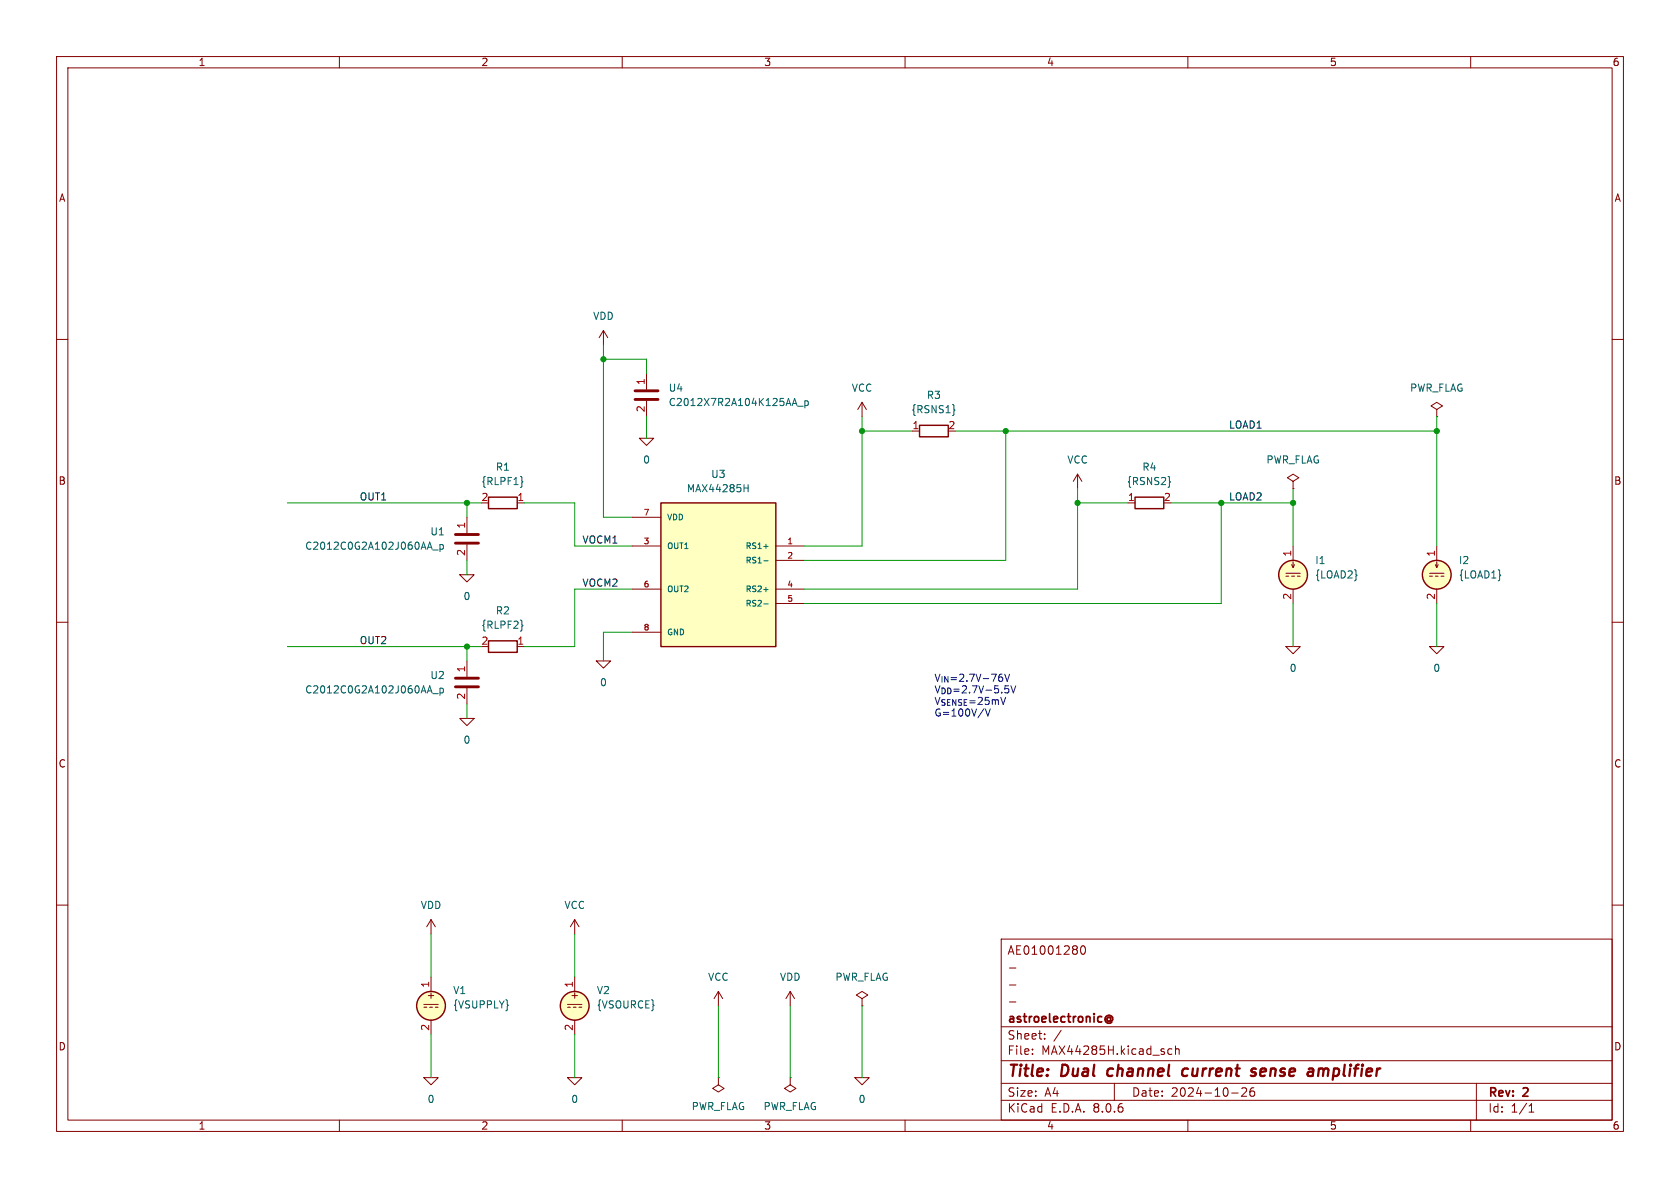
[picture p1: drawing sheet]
<svg xmlns="http://www.w3.org/2000/svg" width="297mm" height="210mm" viewBox="0 0 297 210" stroke-linecap="round" stroke-linejoin="round" font-family="sans-serif">
<g fill="none" stroke="#840000" stroke-width=".18">
<path d="M10 10h277v190h-277zM12 12h273v186h-273zM60 10v2M110 10v2M160 10v2M210 10v2M260 10v2M10 60h2M285 60h2M152.4 71.1l-.8 1.3M152.4 71.1v2.6M152.4 71.1l.8 1.3"/>
<path d="M161.3 76.2h1.3M82.5 91.4v2.8M82.5 96.3v2.8M91.4 88.9h1.3M253.7 99.8l.3 .5 .3-.5M254 96.5v2.6M254 99.3v1M10 110h2M91.4 114.3h1.3M105.4 116.8h2.5l-1.2 1.3zM227.3 114.3h2.6l-1.3 1.3zM252.7 114.3h2.6l-1.3 1.3z"/>
<path d="M252.7 101.3h2.6M252.7 101.9h.5M253.7 101.9h.6M254 104.1v2.6M254.8 101.9h.5M285 110h2M81.3 127h2.5l-1.3 1.3zM10 160h2M285 160h2M74.9 177.5h2.6M74.9 178.1h.5M75.9 178.1h.6"/>
<path d="M76.2 162.6l-.8 1.2M76.2 162.6v2.5M76.2 172.7v2.6M76.2 162.6l.8 1.2M77 178.1h.5M100.3 177.5h2.6M100.3 178.1h.5M101.3 178.1h.6M101.6 162.6l-.8 1.2M101.6 162.6v2.5M101.6 172.7v2.6M101.6 162.6l.8 1.2"/>
<path d="M102.4 178.1h.5M127 175.3l-.8 1.2M127 175.3v2.5M127 175.3l.8 1.2M177 166h108v32h-108zM178.5 177.1h1.1M178.5 174.1h1.1M178.5 171.1h1.1M191.2 167.3l.2-.1a.81 .81 0 0 1 .6 .6 .81 .81 0 0 1-.3 .8l-.2 .1a.81 .81 0 0 1-.3-1.4zM60 198v2M74.9 190.5h2.6l-1.3 1.3zM76.2 180.3v2.6"/>
<path d="M100.3 190.5h2.6l-1.3 1.3zM101.6 180.3v2.6M110 198v2M127 190.5v1.3l1 .6-1 .6-1-.6 1-.6M127 190.5h.1M160 198v2M177 194.5h108M177 191.5h108M177 187.5h108M177 181.5h108M182.5 186.3v.1M182.5 185.5v.1"/>
<path d="M184.7 183.6v.1M184.7 182.8v.1M187.6 182.1l-1.3 2M197 191.5v3M207.2 185.5l-.5-.1-.2 .3v.4l.1 .2h.6M207.8 185.5l.2-.1 .4 .1 .1 .9M207.8 184.9v1.5M210 198v2M217.7 193.2h1.2M219.5 192.4l.6-.1 .2 .1 .1 .3-.9 1.1h.9M221.7 192.3a.59 .59 0 0 0-.7 .6v.6l.1 .2 .4 .1 .2-.1 .1-.5-.1-.3h-.5l-.2 .3M260 198v2"/>
<path d="M261 191.5v6.5M270.3 196.6h.9M270.3 195.5l.4-.4v1.5"/>
</g>
<path d="M195.9 189.1l-.2 .7 .4 .4M210 189a.66 .66 0 0 0-1 .3v.5l.1 .3 .2 .1 .6-.1M221.4 189l.2-.1 .4 .1M221.5 189.5l.4 .1 .1 .3-.3 .3h-.4M223 189l-.2 .9 .2 .3M223.8 189.4l-1 .1M233.2 188.9l-.2 1.3M233.8 188.9l-.6 .2" fill="none" stroke="#840000" stroke-width=".4"/>
<path d="M195.6 179.7a.61 .61 0 0 1 .9-.1 .61 .61 0 0 1 0 .9l-.2-.1M196.3 180a.36 .36 0 0 0-.5-.1 .36 .36 0 0 0 0 .6 .36 .36 0 0 0 .5-.1M196.3 179.8v.6M195.6 180.7a.69 .69 0 0 0 1 0" fill="none" stroke="#840000" stroke-width=".3"/>
<g fill="#ffffc2" stroke="#ffffc2" stroke-width=".18">
<circle cx="254" cy="101.6" r="2.54"/>
<circle cx="76.2" cy="177.8" r="2.54"/>
<circle cx="101.6" cy="177.8" r="2.54"/>
</g>
<g fill="none" stroke="#840000" stroke-width=".25">
<path d="M162.6 75.2h5v2h-5zM86.4 87.9h5v2h-5zM86.4 113.3h5v2h-5z"/>
<circle cx="254" cy="101.6" r="2.54"/>
<circle cx="76.2" cy="177.8" r="2.54"/>
<circle cx="101.6" cy="177.8" r="2.54"/>
</g>
<path d="M168.6 72.3l.2 .2-.2 .2M76.5 97.2h1M77.8 96.3v1.2M77.8 96.3h.3l.3 .2-.1 .5h-.5M92.2 84.3l.1 .7 .1 .2-.1 .2-.1 .7M92.2 109.7l.1 .7 .1 .2-.1 .2-.1 .7" fill="none" stroke="#006464" stroke-width=".18"/>
<path d="M80.5 96h4.1M80.5 94.5h4.1" fill="none" stroke="#840000" stroke-width=".51"/>
<path d="M116.8 88.9h20.4v25.4h-20.4z" fill="#ffffc2"/>
<g fill="none" stroke="#840000" stroke-width=".25">
<path d="M116.8 88.9h20.4v25.4h-20.4zM200.7 87.9h5v2h-5z"/>
<circle cx="228.6" cy="101.6" r="2.54"/>
</g>
<g fill="none" stroke="#840000" stroke-width=".18">
<path d="M106.7 58.4l-.8 1.3M106.7 58.4v2.6M106.7 58.4l.7 1.3M113 77.5h2.6l-1.3 1.2zM114.3 66v2.8M114.3 70.9v2.8M254 72.4l1-.6-1-.7-1 .7 1 .6v1.3M254 73.7h.1M111.8 96.5h5M111.8 91.4h5M137.2 96.5h5M137.2 99.1h5"/>
<path d="M190.5 83.8l-.8 1.3M190.5 83.8v2.6M190.5 83.8l.8 1.3M199.4 88.9h1.3M228.3 99.8l.3 .5 .3-.5M228.6 85.1l1-.6-1-.7-1 .7 1 .6v1.3M228.6 86.4h.1M228.6 96.5v2.6M228.6 99.3v1M81.3 101.6h2.5l-1.3 1.3zM82.5 116.8v2.8M111.8 104.1h5"/>
<path d="M111.8 111.8h5M137.2 104.1h5M137.2 106.7h5M227.3 101.3h2.6M227.3 101.9h.5M228.3 101.9h.6M228.6 104.1v2.6M229.4 101.9h.5M82.5 121.7v2.8M139.7 175.3l-.8 1.2M139.7 175.3v2.5M139.7 175.3l.8 1.2"/>
<path d="M152.4 176.5l1-.6-1-.6-1 .6 1 .6v1.3M152.4 177.8h.1M139.7 190.5v1.3l1 .6-1 .6-1-.6 1-.6M139.7 190.5h.1M151.1 190.5h2.6l-1.3 1.3z"/>
</g>
<g fill="none" stroke="#006464" stroke-width=".18">
<path d="M140.5 70.4l.4 1.3M141 71.8h1M142.3 70.9v1.2M142.3 70.9h.4l.2 .2-.1 .5h-.5M131.5 86.3h.8M132.3 85.7v1.2M135 96.6h.8M135 99.1h.8M206.7 85l.2 .2-.2 .2M135 104.2h.8M135 106.8h.8M76.5 122.6h1"/>
<path d="M77.8 121.7v1.2M77.8 121.7h.3l.3 .2-.1 .5h-.5"/>
</g>
<path d="M112.3 70.6h4M112.3 69.1h4M80.5 119.9h4.1M80.5 121.4h4.1" fill="none" stroke="#840000" stroke-width=".51"/>
<circle cx="228.6" cy="101.6" r="2.54" fill="#ffffc2" stroke="#ffffc2" stroke-width=".18"/>
<path d="M174 125.3l-1.1 1.6M174.2 125.3l.4 1.3 .5-1.3" fill="none" stroke="#0000c2" stroke-width=".18"/>
<g fill="none" stroke="#009600" stroke-width=".18">
<path d="M106.7 61v30.4h5.1M106.7 63.5h7.6v2.5M114.3 73.7v3.8M152.4 73.7v22.8h-10.2M152.4 76.2h8.9M168.9 76.2h85.1M177.8 76.2v22.9h-35.6M254 73.7v22.8M50.8 88.9h34.3M82.5 88.9v2.5M82.5 99.1v2.5M92.7 88.9h8.9v7.6h10.2"/>
<path d="M190.5 88.9h8.9M190.5 86.4v17.7h-48.3M207 88.9h21.6M215.9 88.9v17.8h-73.7M228.6 86.4v10.1M50.8 114.3h34.3M82.5 114.3v2.5M111.8 104.1h-10.2v10.2h-8.9M111.8 111.8h-5.1v5M228.6 106.7v7.6M254 106.7v7.6M82.5 124.5v2.5"/>
<path d="M76.2 165.1v7.6M101.6 165.1v7.6M127 177.8v12.7M139.7 177.8v12.7M152.4 177.8v12.7M76.2 182.9v7.6M101.6 182.9v7.6"/>
</g>
<g fill="#009600" stroke="#009600" stroke-width=".18">
<circle cx="228.6" cy="88.9" r=".46"/>
<circle cx="177.8" cy="76.2" r=".46"/>
<circle cx="152.4" cy="76.2" r=".46"/>
<circle cx="190.5" cy="88.9" r=".46"/>
<circle cx="254" cy="76.2" r=".46"/>
<circle cx="215.9" cy="88.9" r=".46"/>
<circle cx="106.7" cy="63.5" r=".46"/>
<circle cx="82.5" cy="88.9" r=".46"/>
<circle cx="82.5" cy="114.3" r=".46"/>
</g>
<g font-size="2.8" fill="#840000">
<text x="178" y="190.9">Title:</text>
<text x="187.7" y="190.9">Dual</text>
<text x="196.6" y="190.9">channel</text>
<text x="210.7" y="190.9">current</text>
<text x="223.7" y="190.9">sense</text>
<text x="234.5" y="190.9">amplifier</text>
</g>
<g font-size="2.1" fill="#840000">
<text x="178" y="169">AE01001280</text>
<text x="178" y="184">Sheet:</text>
<text x="178" y="181.2">astroelectronic@</text>
<text x="178" y="186.7">File:</text>
<text x="184.1" y="186.7">MAX44285H.kicad_sch</text>
<text x="178" y="196.9">KiCad</text>
<text x="178" y="194.1">Size:</text>
<text x="184.7" y="194.1">A4</text>
<text x="185.7" y="196.9">E.D.A.</text>
<text x="193.3" y="196.9">8.0.6</text>
<text x="200" y="194.1">Date:</text>
<text x="207" y="194.1">2024-10-26</text>
<text x="263" y="194.3">Rev:</text>
<text x="263" y="196.9">Id:</text>
<text x="267.1" y="196.9">1/1</text>
<text x="269.4" y="194.3">2</text>
</g>
<g font-size="1.8" fill="#840000">
<text x="35" y="11.9">1</text>
<text x="85" y="11.9">2</text>
<text x="135" y="11.9">3</text>
<text x="185" y="11.9">4</text>
<text x="235" y="11.9">5</text>
<text x="285" y="11.9">6</text>
<text x="10.3" y="35.9">A</text>
<text x="285.3" y="35.9">A</text>
<text x="10.3" y="85.9">B</text>
<text x="285.3" y="85.9">B</text>
<text x="10.3" y="135.9">C</text>
<text x="285.3" y="135.9">C</text>
<text x="75.3" y="176.8">+</text>
<text x="100.7" y="176.8">+</text>
<text x="10.3" y="185.9">D</text>
<text x="285.3" y="185.9">D</text>
<text x="35" y="199.9">1</text>
<text x="85" y="199.9">2</text>
<text x="135" y="199.9">3</text>
<text x="185" y="199.9">4</text>
<text x="235" y="199.9">5</text>
<text x="285" y="199.9">6</text>
</g>
<g font-size="1.8" fill="#006464">
<text x="104.8" y="56.7">VDD</text>
<text x="118.1" y="72">C2012X7R2A104K125AA_p</text>
<text x="118.1" y="69.4">U4</text>
<text x="150.5" y="69.4">VCC</text>
<text x="163.8" y="70.7">R3</text>
<text x="249.2" y="69.4">PWR_FLAG</text>
<text x="161" y="73.3">{RSNS1}</text>
<text x="87.6" y="83.4">R1</text>
<text x="113.6" y="82.1">0</text>
<text x="188.6" y="82.1">VCC</text>
<text x="201.9" y="83.4">R4</text>
<text x="223.8" y="82.1">PWR_FLAG</text>
<text x="85" y="86">{RLPF1}</text>
<text x="121.3" y="87.2">MAX44285H</text>
<text x="125.6" y="84.7">U3</text>
<text x="199.1" y="86">{RSNS2}</text>
<text x="76" y="94.8">U1</text>
<text x="53.9" y="97.4">C2012C0G2A102J060AA_p</text>
<text x="232.4" y="99.9">I1</text>
<text x="257.8" y="99.9">I2</text>
<text x="81.8" y="106.3">0</text>
<text x="232.4" y="102.5">{LOAD2}</text>
<text x="257.8" y="102.5">{LOAD1}</text>
<text x="85" y="111.4">{RLPF2}</text>
<text x="87.6" y="108.8">R2</text>
<text x="227.9" y="119">0</text>
<text x="253.3" y="119">0</text>
<text x="53.9" y="122.8">C2012C0G2A102J060AA_p</text>
<text x="76" y="120.2">U2</text>
<text x="106" y="121.5">0</text>
<text x="81.8" y="131.7">0</text>
<text x="74.3" y="160.9">VDD</text>
<text x="99.7" y="160.9">VCC</text>
<text x="125.1" y="173.6">VCC</text>
<text x="137.8" y="173.6">VDD</text>
<text x="147.6" y="173.6">PWR_FLAG</text>
<text x="80" y="175.9">V1</text>
<text x="80" y="178.5">{VSUPPLY}</text>
<text x="105.4" y="175.9">V2</text>
<text x="105.4" y="178.5">{VSOURCE}</text>
<text x="75.5" y="195.2">0</text>
<text x="100.9" y="195.2">0</text>
<text x="122.2" y="196.4">PWR_FLAG</text>
<text x="134.9" y="196.4">PWR_FLAG</text>
<text x="151.7" y="195.2">0</text>
</g>
<g font-size="1.8" fill="#a90000">
<text x="114" y="68.1" transform="rotate(-90 114 68.1)">1</text>
<text x="114" y="73" transform="rotate(-90 114 73)">2</text>
<text x="161.2" y="75.9">1</text>
<text x="167.6" y="75.9">2</text>
<text x="85" y="88.6">2</text>
<text x="91.4" y="88.6">1</text>
<text x="199.3" y="88.6">1</text>
<text x="205.7" y="88.6">2</text>
<text x="82.3" y="93.5" transform="rotate(-90 82.3 93.5)">1</text>
<text x="82.3" y="98.4" transform="rotate(-90 82.3 98.4)">2</text>
<text x="228.3" y="98.5" transform="rotate(-90 228.3 98.5)">1</text>
<text x="253.7" y="98.5" transform="rotate(-90 253.7 98.5)">1</text>
<text x="228.3" y="106.1" transform="rotate(-90 228.3 106.1)">2</text>
<text x="253.7" y="106.1" transform="rotate(-90 253.7 106.1)">2</text>
<text x="82.3" y="118.9" transform="rotate(-90 82.3 118.9)">1</text>
<text x="85" y="114">2</text>
<text x="91.4" y="114">1</text>
<text x="82.3" y="123.8" transform="rotate(-90 82.3 123.8)">2</text>
<text x="75.9" y="174.7" transform="rotate(-90 75.9 174.7)">1</text>
<text x="101.3" y="174.7" transform="rotate(-90 101.3 174.7)">1</text>
<text x="75.9" y="182.3" transform="rotate(-90 75.9 182.3)">2</text>
<text x="101.3" y="182.3" transform="rotate(-90 101.3 182.3)">2</text>
</g>
<g font-size="1.8" fill="#0f0f0f">
<text x="217.2" y="75.9">LOAD1</text>
<text x="63.5" y="88.6">OUT1</text>
<text x="217.2" y="88.6">LOAD2</text>
<text x="102.9" y="96.2">VOCM1</text>
<text x="102.9" y="103.8">VOCM2</text>
<text x="63.5" y="114">OUT2</text>
</g>
<g font-size="1.8" fill="#0000c2">
<text x="165.1" y="120.6">V_{IN}=2.7V-76V</text>
<text x="165.1" y="122.7">V_{DD}=2.7V-5.5V</text>
<text x="165.1" y="124.7">V_{SENSE}=25mV</text>
<text x="165.1" y="126.8">G=100V/V</text>
</g>
<g font-size="1.4" fill="#a90000">
<text x="113.7" y="91.2">7</text>
<text x="113.7" y="96.3">3</text>
<text x="139.1" y="96.3">1</text>
<text x="139.1" y="98.8">2</text>
<text x="113.7" y="103.9">6</text>
<text x="139.1" y="103.9">4</text>
<text x="139.1" y="106.4">5</text>
<text x="113.7" y="111.5">8</text>
</g>
<g font-size="1.4" fill="#006464">
<text x="117.9" y="92.2">VDD</text>
<text x="117.9" y="97.3">OUT1</text>
<text x="131.7" y="97.3">RS1+</text>
<text x="131.7" y="99.8">RS1-</text>
<text x="117.9" y="104.9">OUT2</text>
<text x="131.7" y="104.9">RS2+</text>
<text x="131.7" y="107.4">RS2-</text>
<text x="117.9" y="112.5">GND</text>
</g>
</svg>
